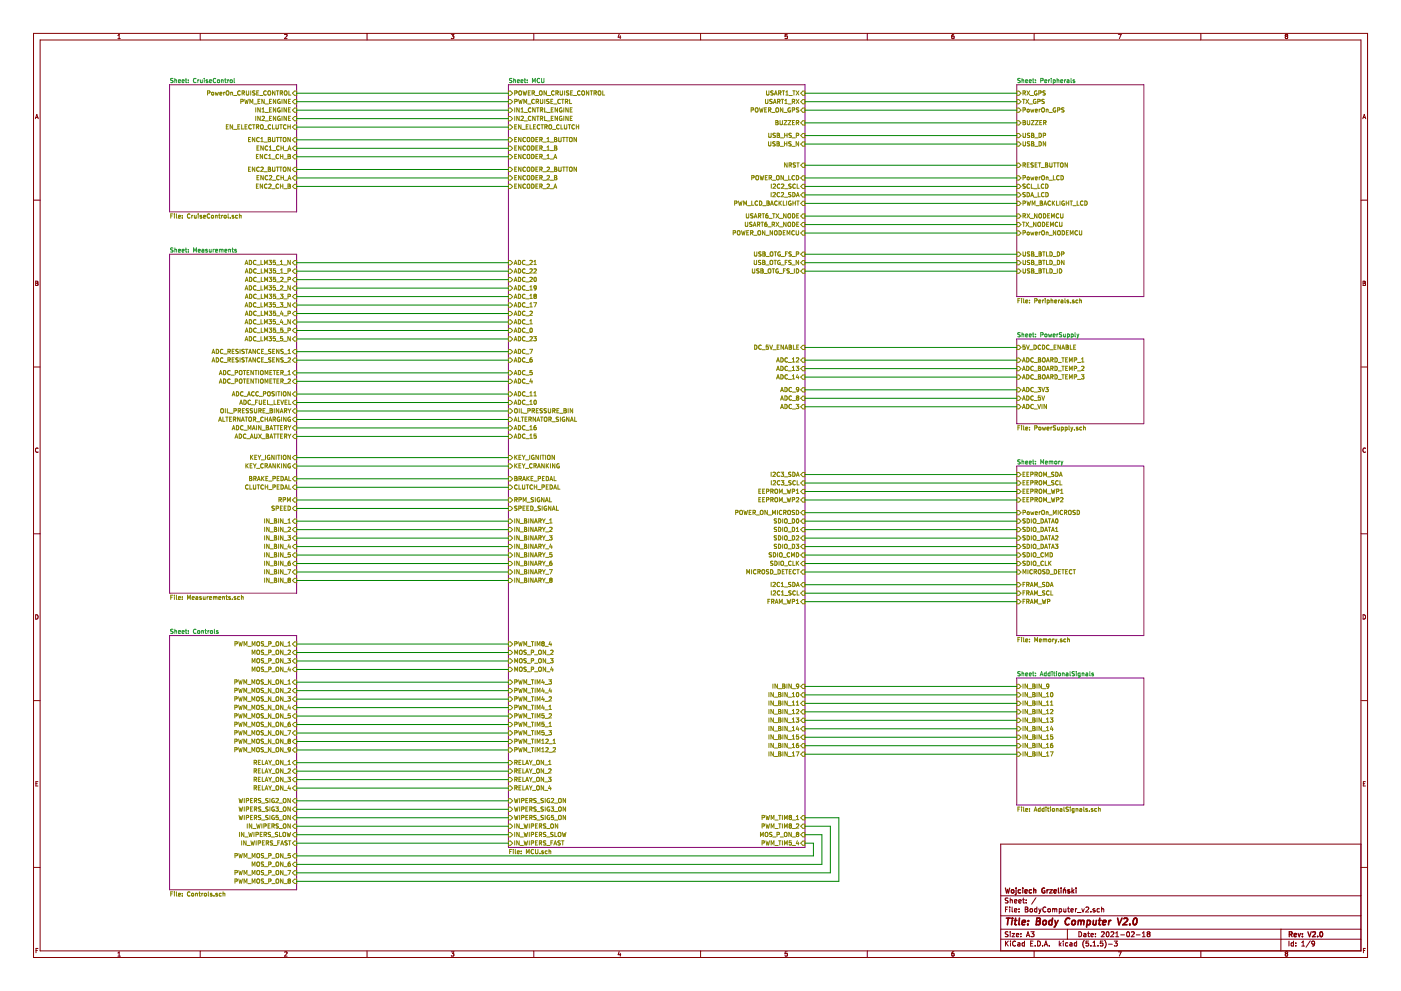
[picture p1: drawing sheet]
EESchema Schematic File Version 4
EELAYER 30 0
EELAYER END
$Descr A3 16535 11693
encoding utf-8
Sheet 1 9
Title "Body Computer V2.0"
Date "2021-02-18"
Rev "V2.0"
Comp "Wojciech Grzeliński"
Comment1 ""
Comment2 ""
Comment3 ""
Comment4 ""
$EndDescr
$Sheet
S 12000 4000 1500 1000
U 60EBB99E
F0 "PowerSupply" 50
F1 "PowerSupply.sch" 50
F2 "5V_DCDC_ENABLE" I L 12000 4100 50 
F3 "ADC_BOARD_TEMP_1" I L 12000 4250 50 
F4 "ADC_BOARD_TEMP_2" I L 12000 4350 50 
F5 "ADC_BOARD_TEMP_3" I L 12000 4450 50 
F6 "ADC_3V3" I L 12000 4600 50 
F7 "ADC_5V" I L 12000 4700 50 
F8 "ADC_VIN" I L 12000 4800 50 
$EndSheet
$Sheet
S 12000 5500 1500 2000
U 602025D1
F0 "Memory" 50
F1 "Memory.sch" 50
F2 "EEPROM_SDA" I L 12000 5600 50 
F3 "EEPROM_SCL" I L 12000 5700 50 
F4 "EEPROM_WP1" I L 12000 5800 50 
F5 "SDIO_DATA2" I L 12000 6350 50 
F6 "SDIO_DATA3" I L 12000 6450 50 
F7 "SDIO_CMD" I L 12000 6550 50 
F8 "SDIO_CLK" I L 12000 6650 50 
F9 "SDIO_DATA1" I L 12000 6250 50 
F10 "SDIO_DATA0" I L 12000 6150 50 
F11 "MICROSD_DETECT" I L 12000 6750 50 
F12 "PowerOn_MICROSD" I L 12000 6050 50 
F13 "EEPROM_WP2" I L 12000 5900 50 
F14 "FRAM_SDA" I L 12000 6900 50 
F15 "FRAM_SCL" I L 12000 7000 50 
F16 "FRAM_WP" I L 12000 7100 50 
$EndSheet
$Sheet
S 12000 1000 1500 2500
U 60482FFF
F0 "Peripherals" 50
F1 "Peripherals.sch" 50
F2 "TX_GPS" I L 12000 1200 50 
F3 "RX_GPS" I L 12000 1100 50 
F4 "PowerOn_GPS" I L 12000 1300 50 
F5 "BUZZER" I L 12000 1450 50 
F6 "USB_DP" I L 12000 1600 50 
F7 "USB_DN" I L 12000 1700 50 
F8 "RESET_BUTTON" I L 12000 1950 50 
F9 "PowerOn_LCD" I L 12000 2100 50 
F10 "SCL_LCD" I L 12000 2200 50 
F11 "SDA_LCD" I L 12000 2300 50 
F12 "RX_NODEMCU" I L 12000 2550 50 
F13 "TX_NODEMCU" I L 12000 2650 50 
F14 "PowerOn_NODEMCU" I L 12000 2750 50 
F15 "PWM_BACKLIGHT_LCD" I L 12000 2400 50 
F16 "USB_BTLD_DP" I L 12000 3000 50 
F17 "USB_BTLD_DN" I L 12000 3100 50 
F18 "USB_BTLD_ID" I L 12000 3200 50 
$EndSheet
$Sheet
S 2000 1000 1500 1500
U 61744C84
F0 "CruiseControl" 50
F1 "CruiseControl.sch" 50
F2 "PowerOn_CRUISE_CONTROL" I R 3500 1100 50 
F3 "IN1_ENGINE" I R 3500 1300 50 
F4 "IN2_ENGINE" I R 3500 1400 50 
F5 "EN_ELECTRO_CLUTCH" I R 3500 1500 50 
F6 "ENC1_BUTTON" I R 3500 1650 50 
F7 "ENC1_CH_A" I R 3500 1750 50 
F8 "ENC1_CH_B" I R 3500 1850 50 
F9 "ENC2_BUTTON" I R 3500 2000 50 
F10 "ENC2_CH_A" I R 3500 2100 50 
F11 "ENC2_CH_B" I R 3500 2200 50 
F12 "PWM_EN_ENGINE" I R 3500 1200 50 
$EndSheet
$Sheet
S 2000 3000 1500 4000
U 61D91431
F0 "Measurements" 50
F1 "Measurements.sch" 50
F2 "OIL_PRESSURE_BINARY" I R 3500 4850 50 
F3 "CLUTCH_PEDAL" I R 3500 5750 50 
F4 "BRAKE_PEDAL" I R 3500 5650 50 
F5 "RPM" I R 3500 5900 50 
F6 "ALTERNATOR_CHARGING" I R 3500 4950 50 
F7 "SPEED" I R 3500 6000 50 
F8 "KEY_IGNITION" I R 3500 5400 50 
F9 "KEY_CRANKING" I R 3500 5500 50 
F10 "ADC_LM35_1_N" I R 3500 3100 50 
F11 "ADC_LM35_1_P" I R 3500 3200 50 
F12 "ADC_LM35_2_P" I R 3500 3300 50 
F13 "ADC_LM35_2_N" I R 3500 3400 50 
F14 "ADC_ACC_POSITION" I R 3500 4650 50 
F15 "ADC_LM35_3_P" I R 3500 3500 50 
F16 "ADC_LM35_3_N" I R 3500 3600 50 
F17 "ADC_LM35_4_N" I R 3500 3800 50 
F18 "ADC_LM35_4_P" I R 3500 3700 50 
F19 "ADC_LM35_5_P" I R 3500 3900 50 
F20 "ADC_LM35_5_N" I R 3500 4000 50 
F21 "ADC_POTENTIOMETER_1" I R 3500 4400 50 
F22 "ADC_RESISTANCE_SENS_1" I R 3500 4150 50 
F23 "ADC_RESISTANCE_SENS_2" I R 3500 4250 50 
F24 "ADC_POTENTIOMETER_2" I R 3500 4500 50 
F25 "IN_BIN_1" I R 3500 6150 50 
F26 "IN_BIN_2" I R 3500 6250 50 
F27 "IN_BIN_3" I R 3500 6350 50 
F28 "IN_BIN_4" I R 3500 6450 50 
F29 "IN_BIN_5" I R 3500 6550 50 
F30 "IN_BIN_6" I R 3500 6650 50 
F31 "IN_BIN_7" I R 3500 6750 50 
F32 "IN_BIN_8" I R 3500 6850 50 
F33 "ADC_MAIN_BATTERY" I R 3500 5050 50 
F34 "ADC_AUX_BATTERY" I R 3500 5150 50 
F35 "ADC_FUEL_LEVEL" I R 3500 4750 50 
$EndSheet
$Sheet
S 2000 7500 1500 3000
U 634E5A89
F0 "Controls" 50
F1 "Controls.sch" 50
F2 "PWM_MOS_P_ON_1" I R 3500 7600 50 
F3 "PWM_MOS_N_ON_1" I R 3500 8050 50 
F4 "PWM_MOS_N_ON_2" I R 3500 8150 50 
F5 "PWM_MOS_N_ON_3" I R 3500 8250 50 
F6 "PWM_MOS_N_ON_4" I R 3500 8350 50 
F7 "PWM_MOS_N_ON_5" I R 3500 8450 50 
F8 "PWM_MOS_N_ON_6" I R 3500 8550 50 
F9 "PWM_MOS_N_ON_7" I R 3500 8650 50 
F10 "PWM_MOS_N_ON_8" I R 3500 8750 50 
F11 "PWM_MOS_N_ON_9" I R 3500 8850 50 
F12 "RELAY_ON_1" I R 3500 9000 50 
F13 "WIPERS_SIG2_ON" I R 3500 9450 50 
F14 "WIPERS_SIG3_ON" I R 3500 9550 50 
F15 "WIPERS_SIG5_ON" I R 3500 9650 50 
F16 "IN_WIPERS_ON" I R 3500 9750 50 
F17 "IN_WIPERS_SLOW" I R 3500 9850 50 
F18 "IN_WIPERS_FAST" I R 3500 9950 50 
F19 "RELAY_ON_2" I R 3500 9100 50 
F20 "RELAY_ON_3" I R 3500 9200 50 
F21 "RELAY_ON_4" I R 3500 9300 50 
F22 "MOS_P_ON_6" I R 3500 10200 50 
F23 "MOS_P_ON_2" I R 3500 7700 50 
F24 "MOS_P_ON_3" I R 3500 7800 50 
F25 "MOS_P_ON_4" I R 3500 7900 50 
F26 "PWM_MOS_P_ON_5" I R 3500 10100 50 
F27 "PWM_MOS_P_ON_7" I R 3500 10300 50 
F28 "PWM_MOS_P_ON_8" I R 3500 10400 50 
$EndSheet
Wire Wire Line
	12000 4250 9500 4250
Wire Wire Line
	12000 4350 9500 4350
Wire Wire Line
	12000 4450 9500 4450
Wire Wire Line
	12000 4600 9500 4600
Wire Wire Line
	12000 4700 9500 4700
Wire Wire Line
	12000 4800 9500 4800
Wire Wire Line
	3500 4150 6000 4150
Wire Wire Line
	6000 4250 3500 4250
Wire Wire Line
	3500 4400 6000 4400
Wire Wire Line
	3500 4500 6000 4500
Wire Wire Line
	3500 4650 6000 4650
Wire Wire Line
	3500 4750 6000 4750
Wire Wire Line
	3500 3100 6000 3100
Wire Wire Line
	6000 3200 3500 3200
Wire Wire Line
	3500 3300 6000 3300
Wire Wire Line
	6000 3400 3500 3400
Wire Wire Line
	3500 3500 6000 3500
Wire Wire Line
	6000 3600 3500 3600
Wire Wire Line
	3500 3700 6000 3700
Wire Wire Line
	6000 3800 3500 3800
Wire Wire Line
	3500 3900 6000 3900
Wire Wire Line
	6000 4000 3500 4000
Wire Wire Line
	3500 5050 6000 5050
Wire Wire Line
	3500 5150 6000 5150
Wire Wire Line
	12000 3000 9500 3000
Wire Wire Line
	12000 3100 9500 3100
Wire Wire Line
	12000 3200 9500 3200
Wire Wire Line
	12000 2650 9500 2650
Wire Wire Line
	12000 2750 9500 2750
Wire Wire Line
	12000 2200 9500 2200
Wire Wire Line
	12000 2300 9500 2300
Wire Wire Line
	12000 2400 9500 2400
Wire Wire Line
	12000 1600 9500 1600
Wire Wire Line
	12000 1700 9500 1700
Wire Wire Line
	12000 1100 9500 1100
Wire Wire Line
	12000 1200 9500 1200
Wire Wire Line
	12000 1300 9500 1300
Wire Wire Line
	12000 2550 9500 2550
Wire Wire Line
	12000 2100 9500 2100
Wire Wire Line
	12000 1950 9500 1950
Wire Wire Line
	12000 1450 9500 1450
Wire Wire Line
	12000 5600 9500 5600
Wire Wire Line
	12000 5700 9500 5700
Wire Wire Line
	12000 5800 9500 5800
Wire Wire Line
	12000 6050 9500 6050
Wire Wire Line
	12000 6150 9500 6150
Wire Wire Line
	12000 6250 9500 6250
Wire Wire Line
	12000 6350 9500 6350
Wire Wire Line
	12000 6450 9500 6450
Wire Wire Line
	12000 6550 9500 6550
Wire Wire Line
	12000 6650 9500 6650
Wire Wire Line
	12000 6750 9500 6750
Wire Wire Line
	12000 5900 9500 5900
Wire Wire Line
	3500 1100 6000 1100
Wire Wire Line
	6000 1200 3500 1200
Wire Wire Line
	3500 1300 6000 1300
Wire Wire Line
	6000 1400 3500 1400
Wire Wire Line
	3500 1500 6000 1500
Wire Wire Line
	6000 1650 3500 1650
Wire Wire Line
	3500 1750 6000 1750
Wire Wire Line
	6000 1850 3500 1850
Wire Wire Line
	3500 2000 6000 2000
Wire Wire Line
	6000 2100 3500 2100
Wire Wire Line
	3500 2200 6000 2200
Wire Wire Line
	3500 8050 6000 8050
Wire Wire Line
	6000 8150 3500 8150
Wire Wire Line
	3500 8250 6000 8250
Wire Wire Line
	6000 8350 3500 8350
Wire Wire Line
	3500 8450 6000 8450
Wire Wire Line
	6000 8550 3500 8550
Wire Wire Line
	3500 8650 6000 8650
Wire Wire Line
	6000 8750 3500 8750
Wire Wire Line
	3500 8850 6000 8850
Wire Wire Line
	3500 7600 6000 7600
Wire Wire Line
	6000 7700 3500 7700
Wire Wire Line
	3500 7800 6000 7800
Wire Wire Line
	6000 7900 3500 7900
Wire Wire Line
	3500 9000 6000 9000
Wire Wire Line
	6000 9100 3500 9100
Wire Wire Line
	3500 9200 6000 9200
Wire Wire Line
	6000 9300 3500 9300
Wire Wire Line
	3500 9450 6000 9450
Wire Wire Line
	6000 9550 3500 9550
Wire Wire Line
	3500 9650 6000 9650
Wire Wire Line
	6000 9750 3500 9750
Wire Wire Line
	3500 9850 6000 9850
Wire Wire Line
	6000 9950 3500 9950
Wire Wire Line
	12000 6900 9500 6900
Wire Wire Line
	12000 7000 9500 7000
Wire Wire Line
	12000 7100 9500 7100
Wire Wire Line
	3500 5400 6000 5400
Wire Wire Line
	3500 5500 6000 5500
Wire Wire Line
	3500 5650 6000 5650
Wire Wire Line
	3500 5750 6000 5750
Wire Wire Line
	3500 5900 6000 5900
Wire Wire Line
	3500 6000 6000 6000
Wire Wire Line
	3500 4950 6000 4950
Wire Wire Line
	3500 4850 6000 4850
Wire Wire Line
	3500 6150 6000 6150
Wire Wire Line
	3500 6250 6000 6250
Wire Wire Line
	3500 6450 6000 6450
Wire Wire Line
	3500 6350 6000 6350
Wire Wire Line
	3500 6550 6000 6550
Wire Wire Line
	3500 6650 6000 6650
Wire Wire Line
	3500 6850 6000 6850
Wire Wire Line
	3500 6750 6000 6750
Wire Wire Line
	12000 4100 9500 4100
Wire Wire Line
	3500 10100 9600 10100
Wire Wire Line
	9600 10100 9600 9950
Wire Wire Line
	9600 9950 9500 9950
Wire Wire Line
	9700 9850 9700 10200
Wire Wire Line
	9700 10200 3500 10200
Wire Wire Line
	9500 9850 9700 9850
Wire Wire Line
	3500 10300 9800 10300
Wire Wire Line
	9800 10300 9800 9750
Wire Wire Line
	9800 9750 9500 9750
Wire Wire Line
	9500 9650 9900 9650
Wire Wire Line
	9900 9650 9900 10400
Wire Wire Line
	9900 10400 3500 10400
$Sheet
S 12000 8000 1500 1500
U 68B70C71
F0 "AdditionalSignals" 50
F1 "AdditionalSignals.sch" 50
F2 "IN_BIN_9" I L 12000 8100 50 
F3 "IN_BIN_10" I L 12000 8200 50 
F4 "IN_BIN_11" I L 12000 8300 50 
F5 "IN_BIN_12" I L 12000 8400 50 
F6 "IN_BIN_13" I L 12000 8500 50 
F7 "IN_BIN_14" I L 12000 8600 50 
F8 "IN_BIN_15" I L 12000 8700 50 
F9 "IN_BIN_16" I L 12000 8800 50 
F10 "IN_BIN_17" I L 12000 8900 50 
$EndSheet
Wire Wire Line
	12000 8100 9500 8100
Wire Wire Line
	12000 8200 9500 8200
Wire Wire Line
	12000 8300 9500 8300
Wire Wire Line
	12000 8400 9500 8400
Wire Wire Line
	12000 8500 9500 8500
Wire Wire Line
	12000 8600 9500 8600
Wire Wire Line
	12000 8700 9500 8700
Wire Wire Line
	12000 8800 9500 8800
Wire Wire Line
	12000 8900 9500 8900
$Sheet
S 6000 1000 3500 9000
U 5FAC00ED
F0 "MCU" 50
F1 "MCU.sch" 50
F2 "NRST" I R 9500 1950 50 
F3 "ADC_0" I L 6000 3900 50 
F4 "ADC_1" I L 6000 3800 50 
F5 "ADC_2" I L 6000 3700 50 
F6 "ADC_3" I R 9500 4800 50 
F7 "ADC_4" I L 6000 4500 50 
F8 "ADC_5" I L 6000 4400 50 
F9 "ADC_6" I L 6000 4250 50 
F10 "ADC_7" I L 6000 4150 50 
F11 "ADC_10" I L 6000 4750 50 
F12 "ADC_11" I L 6000 4650 50 
F13 "ADC_20" I L 6000 3300 50 
F14 "ADC_21" I L 6000 3100 50 
F15 "ADC_22" I L 6000 3200 50 
F16 "ADC_23" I L 6000 4000 50 
F17 "ADC_14" I R 9500 4450 50 
F18 "ADC_13" I R 9500 4350 50 
F19 "ADC_12" I R 9500 4250 50 
F20 "ADC_17" I L 6000 3600 50 
F21 "ADC_16" I L 6000 5050 50 
F22 "ADC_15" I L 6000 5150 50 
F23 "ADC_19" I L 6000 3400 50 
F24 "ADC_18" I L 6000 3500 50 
F25 "ADC_8" I R 9500 4700 50 
F26 "ADC_9" I R 9500 4600 50 
F27 "USB_OTG_FS_ID" I R 9500 3200 50 
F28 "USB_OTG_FS_N" I R 9500 3100 50 
F29 "USB_OTG_FS_P" I R 9500 3000 50 
F30 "USB_HS_P" I R 9500 1600 50 
F31 "USB_HS_N" I R 9500 1700 50 
F32 "SDIO_D1" I R 9500 6250 50 
F33 "SDIO_D0" I R 9500 6150 50 
F34 "SDIO_D2" I R 9500 6350 50 
F35 "SDIO_D3" I R 9500 6450 50 
F36 "SDIO_CLK" I R 9500 6650 50 
F37 "SDIO_CMD" I R 9500 6550 50 
F38 "I2C2_SDA" I R 9500 2300 50 
F39 "I2C2_SCL" I R 9500 2200 50 
F40 "I2C3_SDA" I R 9500 5600 50 
F41 "I2C3_SCL" I R 9500 5700 50 
F42 "USART6_RX_NODE" I R 9500 2650 50 
F43 "USART6_TX_NODE" I R 9500 2550 50 
F44 "MICROSD_DETECT" I R 9500 6750 50 
F45 "EEPROM_WP1" I R 9500 5800 50 
F46 "EEPROM_WP2" I R 9500 5900 50 
F47 "ENCODER_1_A" I L 6000 1850 50 
F48 "ENCODER_1_B" I L 6000 1750 50 
F49 "ENCODER_1_BUTTON" I L 6000 1650 50 
F50 "ENCODER_2_BUTTON" I L 6000 2000 50 
F51 "ENCODER_2_A" I L 6000 2200 50 
F52 "ENCODER_2_B" I L 6000 2100 50 
F53 "PWM_LCD_BACKLIGHT" I R 9500 2400 50 
F54 "PWM_CRUISE_CTRL" I L 6000 1200 50 
F55 "PWM_TIM4_1" I L 6000 8350 50 
F56 "PWM_TIM4_2" I L 6000 8250 50 
F57 "PWM_TIM4_3" I L 6000 8050 50 
F58 "PWM_TIM4_4" I L 6000 8150 50 
F59 "PWM_TIM5_4" I R 9500 9950 50 
F60 "PWM_TIM5_2" I L 6000 8450 50 
F61 "PWM_TIM5_3" I L 6000 8650 50 
F62 "PWM_TIM5_1" I L 6000 8550 50 
F63 "PWM_TIM12_1" I L 6000 8750 50 
F64 "PWM_TIM12_2" I L 6000 8850 50 
F65 "PWM_TIM8_1" I R 9500 9650 50 
F66 "PWM_TIM8_2" I R 9500 9750 50 
F67 "PWM_TIM8_4" I L 6000 7600 50 
F68 "USART1_RX" I R 9500 1200 50 
F69 "USART1_TX" I R 9500 1100 50 
F70 "I2C1_SDA" I R 9500 6900 50 
F71 "I2C1_SCL" I R 9500 7000 50 
F72 "FRAM_WP1" I R 9500 7100 50 
F73 "POWER_ON_GPS" I R 9500 1300 50 
F74 "POWER_ON_NODEMCU" I R 9500 2750 50 
F75 "POWER_ON_LCD" I R 9500 2100 50 
F76 "KEY_IGNITION" I L 6000 5400 50 
F77 "KEY_CRANKING" I L 6000 5500 50 
F78 "SPEED_SIGNAL" I L 6000 6000 50 
F79 "ALTERNATOR_SIGNAL" I L 6000 4950 50 
F80 "RPM_SIGNAL" I L 6000 5900 50 
F81 "BRAKE_PEDAL" I L 6000 5650 50 
F82 "OIL_PRESSURE_BIN" I L 6000 4850 50 
F83 "CLUTCH_PEDAL" I L 6000 5750 50 
F84 "IN_BINARY_1" I L 6000 6150 50 
F85 "IN_BINARY_2" I L 6000 6250 50 
F86 "IN_BINARY_3" I L 6000 6350 50 
F87 "IN_BINARY_4" I L 6000 6450 50 
F88 "IN_BINARY_5" I L 6000 6550 50 
F89 "IN_BINARY_6" I L 6000 6650 50 
F90 "IN_BINARY_7" I L 6000 6750 50 
F91 "IN_BINARY_8" I L 6000 6850 50 
F92 "EN_ELECTRO_CLUTCH" I L 6000 1500 50 
F93 "IN2_CNTRL_ENGINE" I L 6000 1400 50 
F94 "IN1_CNTRL_ENGINE" I L 6000 1300 50 
F95 "POWER_ON_CRUISE_CONTROL" I L 6000 1100 50 
F96 "IN_WIPERS_FAST" I L 6000 9950 50 
F97 "IN_WIPERS_SLOW" I L 6000 9850 50 
F98 "IN_WIPERS_ON" I L 6000 9750 50 
F99 "WIPERS_SIG5_ON" I L 6000 9650 50 
F100 "WIPERS_SIG3_ON" I L 6000 9550 50 
F101 "WIPERS_SIG2_ON" I L 6000 9450 50 
F102 "RELAY_ON_1" I L 6000 9000 50 
F103 "RELAY_ON_2" I L 6000 9100 50 
F104 "RELAY_ON_3" I L 6000 9200 50 
F105 "DC_5V_ENABLE" I R 9500 4100 50 
F106 "BUZZER" I R 9500 1450 50 
F107 "POWER_ON_MICROSD" I R 9500 6050 50 
F108 "MOS_P_ON_8" I R 9500 9850 50 
F109 "IN_BIN_9" I R 9500 8100 50 
F110 "IN_BIN_10" I R 9500 8200 50 
F111 "IN_BIN_11" I R 9500 8300 50 
F112 "IN_BIN_12" I R 9500 8400 50 
F113 "IN_BIN_13" I R 9500 8500 50 
F114 "IN_BIN_14" I R 9500 8600 50 
F115 "IN_BIN_15" I R 9500 8700 50 
F116 "IN_BIN_16" I R 9500 8800 50 
F117 "IN_BIN_17" I R 9500 8900 50 
F118 "MOS_P_ON_2" I L 6000 7700 50 
F119 "MOS_P_ON_3" I L 6000 7800 50 
F120 "MOS_P_ON_4" I L 6000 7900 50 
F121 "RELAY_ON_4" I L 6000 9300 50 
$EndSheet
$EndSCHEMATC
